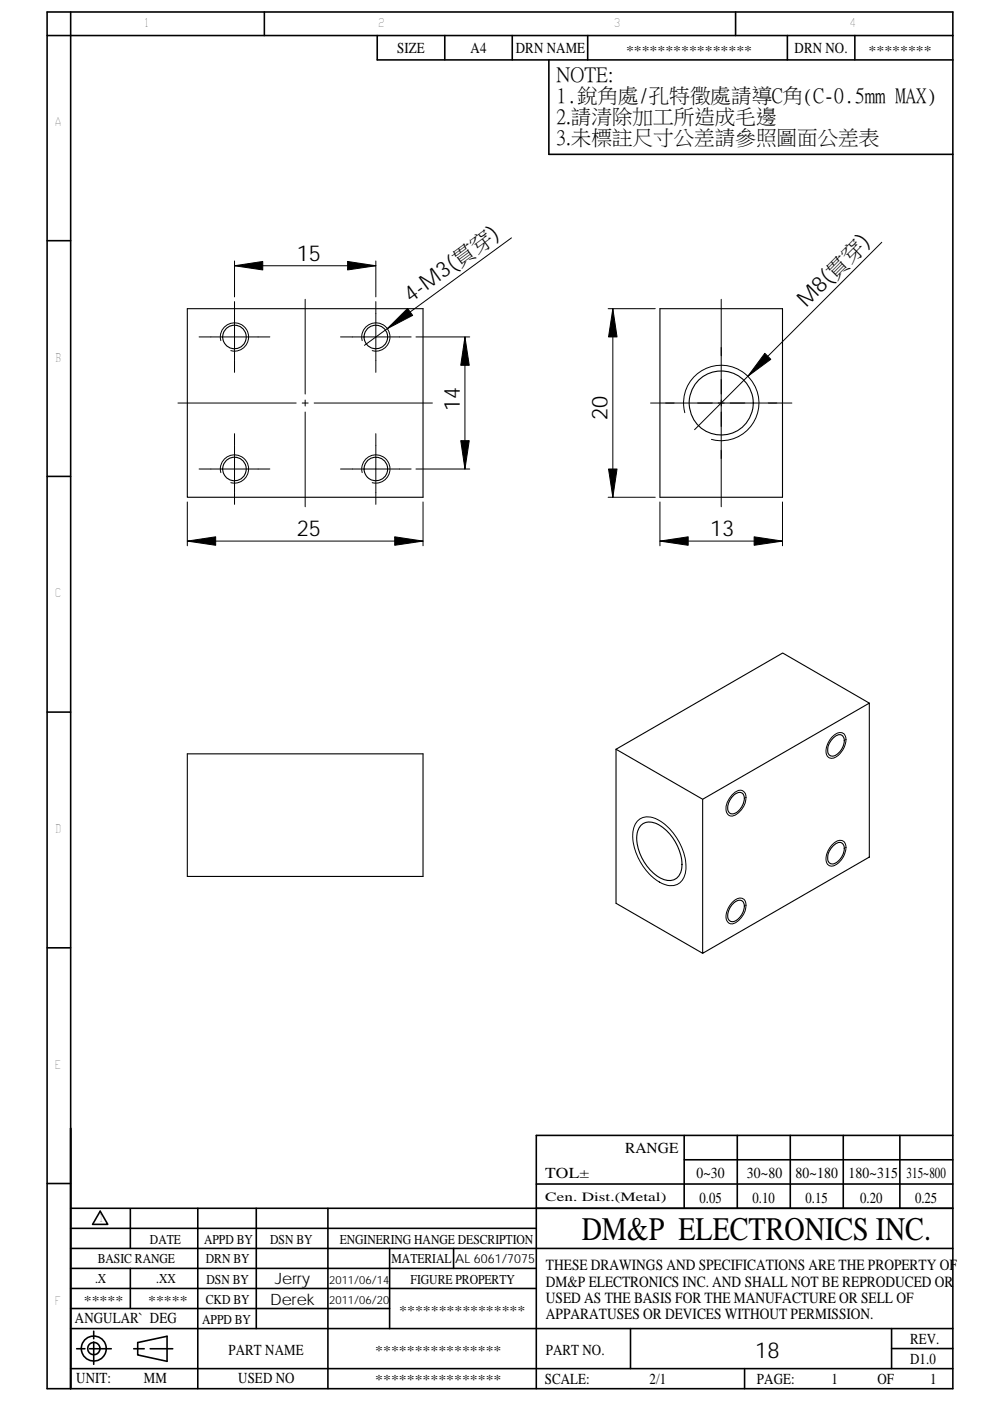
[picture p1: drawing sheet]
<svg xmlns="http://www.w3.org/2000/svg" width="210mm" height="297mm" viewBox="0 0 210 297" stroke-linecap="round" stroke-linejoin="round" font-family="sans-serif">
<g fill="none" stroke="#000" stroke-width=".34">
<path d="M10 2.5h192.1v291.9h-192.1zM15 2.5v291.9M56.1 2.5v5M80 7.5v5.2h122.1M94.3 7.5v5.2M108.6 7.5v5.2M116.4 12.7v20h85.7M124.7 7.5v5.2M156 2.5v5M167 7.5v5.2M181.3 7.5v5.2M202.1 7.5h-192.1"/>
<path d="M10 51h5M10 101h5M10 151h5M10 201h5M10 250.9h5M15 256.2h187.1M21.3 256.8l1.6 2.8h-3.3zM27.6 256.3v8.4M42 256.2v38.2M54.4 256.2v25.5M69.6 256.2v38.2M113.7 251h88.4"/>
<path d="M145.1 245.9h57M145.1 240.7v15.5M156.4 240.7v15.5M167.6 240.7v15.5M178.9 240.7v15.5M190.9 240.7v15.5M202.1 240.7h-88.4v53.7M15 264.7h187.1M15 260.4h98.7M15 273.2h98.7M15 268.9h98.7M15 277.4h67.6"/>
<path d="M27.6 268.9v8.5M82.6 264.7v17M96.2 264.7v4.2M15 290.2h187.1M15 281.7h187.1M16.3 286h1.7M19 286h4.6M19.9 284.5v4.8M19.9 282.2v1.6M28.4 286h2.2M29.2 284.6l6.2-1.3v5.3l-6.2-1.3zM31.9 286h4.7"/>
<path d="M133.7 281.7v8.5M157.9 290.2v4.2M189.1 281.7v8.5M189.1 285.9h13"/>
<circle cx="19.9" cy="285.9" r="2.65"/>
<circle cx="19.9" cy="285.9" r="1.3"/>
</g>
<g fill="none" stroke="#000" stroke-width=".23">
<path d="M39.7 65.4h50v40h-50zM140 65.4h26v40h-26zM39.7 159.8h50v26h-50zM130.7 158.9l18.3 10.6M130.7 158.9v32.6l18.3 10.6M176.8 156.4a1.27 1.27 0 0 1 2.2 .1 3.4 3.4 0 0 1-2.5 3.8 1.51 1.51 0 0 1-.8-2.2zM184.4 149.1l-18.4-10.6-35.3 20.4M136.2 174.8a3.9 3.9 0 0 1 4.7 .9 9.8 9.8 0 0 1 3.6 8.9 2.67 2.67 0 0 1-4 1.8 10.1 10.1 0 0 1-5.4-9.8l.3-.7zM149 169.5l35.4-20.4v32.6l-35.4 20.4zM155.5 168.7l.4-.3a1.16 1.16 0 0 1 1.5-.3 1.16 1.16 0 0 1 .5 1.5 3.4 3.4 0 0 1-2.6 3 1.41 1.41 0 0 1-.8-2.1l.4-.9zM176.8 179.3a1.26 1.26 0 0 1 2.2 0 3.4 3.4 0 0 1-2.5 3.9 1.52 1.52 0 0 1-.8-2.3zM155.5 191.6l.4-.4a1.16 1.16 0 0 1 1.5-.2 1.16 1.16 0 0 1 .5 1.4 3.4 3.4 0 0 1-2.6 3 1.39 1.39 0 0 1-.8-2l.4-1z"/>
<circle cx="49.7" cy="71.4" r="2.5"/>
<circle cx="79.7" cy="71.4" r="2.5"/>
<circle cx="49.7" cy="99.4" r="2.5"/>
<circle cx="79.7" cy="99.4" r="2.5"/>
<circle cx="153" cy="85.4" r="6.8"/>
</g>
<g fill="none" stroke="#000" stroke-width=".21">
<path d="M49.7 55.3v7.6M49.7 56.3h30M79.7 55.3v7.6M108.5 50.4l-31.2 22.8M187 51.4l-39.7 39.7M46.8 72.2a3 3 0 0 1 2.7-3.7 3 3 0 0 1 3.2 3.2 3 3 0 0 1-3.7 2.6M49.7 63.9v15.1M57.2 71.4h-15M64.7 63.5v20M76.8 72.2a3 3 0 0 1 2.6-3.8 3 3 0 0 1 3.3 3.3 3 3 0 0 1-3.7 2.6M79.7 63.9v15.1M87.2 71.4h-15"/>
<path d="M88.2 71.4h11.4M98.6 71.4v28M129 65.4h10M130 65.4v40M153 63.5v43.9M37.7 85.4h25.1M42.2 99.4h15M49.7 91.9v15M64.1 85.4h1.3M64.7 84.8v1.3M64.7 87.4v20M66.6 85.4h25.1"/>
<path d="M72.2 99.4h15M79.7 91.9v15M88.2 99.4h11.4M138 85.4h30M145.2 87.5a8 8 0 0 1 7.1-10 8 8 0 0 1 8.6 8.6 8 8 0 0 1-10 7.1M39.7 114.7h50M39.7 106.4v9.3M46.8 100.2a3 3 0 0 1 2.7-3.7 3 3 0 0 1 3.2 3.2 3 3 0 0 1-3.7 2.6M76.8 100.2a3 3 0 0 1 2.7-3.8 3 3 0 0 1 3.2 3.3 3 3 0 0 1-3.7 2.6M89.7 106.4v9.3M129 105.4h10M140 114.7h26"/>
<path d="M140 106.4v9.3M166 106.4v9.3M176.7 156.1l.3-.3a1.41 1.41 0 0 1 1.9-.3 1.41 1.41 0 0 1 .5 1.7 4.4 4.4 0 0 1-2.7 3.6 1.47 1.47 0 0 1-1.4-2.2l.5-1.4zM135.2 174.1a3.8 3.8 0 0 1 4.9 0 12.2 12.2 0 0 1 5.3 10.6 3.2 3.2 0 0 1-5 2.6 11.9 11.9 0 0 1-6.1-11.4l.5-1.3zM155.6 168.2a1.49 1.49 0 0 1 2.5 .1 4.1 4.1 0 0 1-2.6 4.7 1.33 1.33 0 0 1-1.5-1.7 4.6 4.6 0 0 1 1.6-3.1zM176.7 178.9a1.46 1.46 0 0 1 1.5-.7 1.46 1.46 0 0 1 1.2 1.1 4.2 4.2 0 0 1-3.1 4.3 1.79 1.79 0 0 1-.9-2.6l.7-1.3zM155.5 191.2l.3-.3a1.41 1.41 0 0 1 1.9-.3 1.41 1.41 0 0 1 .5 1.7 4.5 4.5 0 0 1-2.7 3.6 1.53 1.53 0 0 1-1.4-2.2l.5-1.4z"/>
</g>
<g fill="#000" stroke="#000" stroke-width=".21">
<path d="M49.7 56.3l6-.9v1.8z" fill-rule="evenodd"/>
<path d="M73.7 55.4l6 .9-6 .9z" fill-rule="evenodd"/>
<path d="M82.1 69.7l4.3-4.3 1.1 1.5z" fill-rule="evenodd"/>
<path d="M98.6 71.4l.9 6h-1.8z" fill-rule="evenodd"/>
<path d="M130 65.4l.9 6h-1.8z" fill-rule="evenodd"/>
<path d="M162.2 74.9l1.3 1.3-4.9 3.6z" fill-rule="evenodd"/>
<path d="M97.7 93.4h1.8l-.9 6z" fill-rule="evenodd"/>
<path d="M39.7 114.7l6-.9v1.8z" fill-rule="evenodd"/>
<path d="M83.7 113.8l6 .9-6 .9z" fill-rule="evenodd"/>
<path d="M129.1 99.4h1.8l-.9 6z" fill-rule="evenodd"/>
<path d="M140 114.7l6-.9v1.8z" fill-rule="evenodd"/>
<path d="M160 113.8l6 .9-6 .9z" fill-rule="evenodd"/>
</g>
<text font-size="7" x="123.4" y="262.9">DM&amp;P ELECTRONICS INC.</text>
<g font-size="4.7">
<text x="62.9" y="55.3">15</text>
<text x="87.1" y="64.2" transform="rotate(-36 87.1 64.2)">4-M3(貫穿)</text>
<text x="171" y="65.3" transform="rotate(-45 171 65.3)">M8(貫穿)</text>
<text x="97.5" y="87.2" transform="rotate(-90 97.5 87.2)">14</text>
<text x="128.9" y="89" transform="rotate(-90 128.9 89)">20</text>
<text x="62.9" y="113.7">25</text>
<text x="150.6" y="113.7">13</text>
<text x="160.2" y="287.8">18</text>
</g>
<g font-size="4.4">
<text x="118" y="17.1">NOTE:</text>
<text x="118" y="21.6">1.銳角處/孔特徵處請導C角(C-0.5mm MAX)</text>
<text x="118" y="26.1">2.請清除加工所造成毛邊</text>
<text x="118" y="30.6">3.未標註尺寸公差請參照圖面公差表</text>
</g>
<g font-size="3.3">
<text x="115.8" y="269.3">THESE DRAWINGS AND SPECIFICATIONS ARE THE PROPERTY OF</text>
<text x="58.3" y="272.3">Jerry</text>
<text x="115.8" y="272.8">DM&amp;P ELECTRONICS INC. AND SHALL NOT BE REPRODUCED OR</text>
<text x="57.3" y="276.6">Derek</text>
<text x="115.8" y="279.7">APPARATUSES OR DEVICES WITHOUT PERMISSION.</text>
<text x="115.8" y="276.2">USED AS THE BASIS FOR THE MANUFACTURE OR SELL OF</text>
</g>
<g font-size="3.2">
<text x="84.2" y="11.3">SIZE</text>
<text x="99.8" y="11.3">A4</text>
<text x="109.4" y="11.3">DRN NAME</text>
<text x="168.5" y="11.3">DRN NO.</text>
<text x="132.6" y="244.5">RANGE</text>
<text x="115.6" y="249.7">TOL±</text>
<text x="147.7" y="249.8">0~30</text>
<text x="158.4" y="249.8">30~80</text>
<text x="168.8" y="249.8">80~180 180~315</text>
<text x="192.3" y="249.8">315~800</text>
<text x="148.4" y="255">0.05</text>
<text x="159.6" y="255">0.10</text>
<text x="170.8" y="255">0.15</text>
<text x="182.5" y="255">0.20</text>
<text x="194.1" y="255">0.25</text>
<text x="15.9" y="280.6">ANGULAR` DEG</text>
<text x="48.5" y="287.3">PART NAME</text>
<text x="115.7" y="287.3">PART NO.</text>
<text x="193" y="284.9">REV.</text>
<text x="16.2" y="293.3">UNIT:</text>
<text x="30.5" y="293.3">MM</text>
<text x="50.5" y="293.3">USED NO</text>
<text x="115.5" y="293.5">SCALE:</text>
<text x="137.8" y="293.5">2/1</text>
<text x="160.5" y="293.5">PAGE:</text>
<text x="176.4" y="293.5">1</text>
<text x="186.1" y="293.5">OF</text>
<text x="193" y="289.1">D1.0</text>
<text x="197.3" y="293.5">1</text>
</g>
<g font-size="2.9">
<text x="132.8" y="11.7">****************</text>
<text x="184.2" y="11.7">********</text>
<text x="31.8" y="263.7">DATE</text>
<text x="43.3" y="263.7">APPD BY</text>
<text x="57.3" y="263.7">DSN BY</text>
<text x="72.1" y="263.7">ENGINERING HANGE DESCRIPTION</text>
<text x="20.7" y="267.8">BASIC RANGE</text>
<text x="43.7" y="267.8">DRN BY</text>
<text x="83.1" y="267.8">MATERIAL</text>
<text x="20.2" y="272.1">.X</text>
<text x="33.1" y="272.1">.XX</text>
<text x="43.8" y="272.3">DSN BY</text>
<text x="87.1" y="272.2">FIGURE PROPERTY</text>
<text x="17.8" y="276.7">*****</text>
<text x="31.4" y="276.7">*****</text>
<text x="42.9" y="280.6">APPD BY</text>
<text x="43.7" y="276.5">CKD BY</text>
<text x="84.7" y="278.8">****************</text>
<text x="79.6" y="287.3">****************</text>
<text x="79.6" y="293.5">****************</text>
</g>
<text font-size="2.7" x="115.6" y="254.7">Cen. Dist.(Metal)</text>
<text font-size="2.6" x="96.6" y="267.8">AL 6061/7075</text>
<g font-size="2.5">
<text x="30.6" y="5.7">1</text>
<text x="80.2" y="5.7">2</text>
<text x="130.2" y="5.7">3</text>
<text x="180.2" y="5.7">4</text>
<text x="11.6" y="26.7">A</text>
<text x="11.6" y="76.7">B</text>
<text x="11.6" y="126.7">C</text>
<text x="11.6" y="176.7">D</text>
<text x="11.6" y="226.6">E</text>
<text x="21" y="259.2">1</text>
<text x="11.6" y="276.6">F</text>
</g>
<g font-size="2.4">
<text x="69.8" y="272.3">2011/06/14</text>
<text x="69.8" y="276.4">2011/06/20</text>
</g>
</svg>
